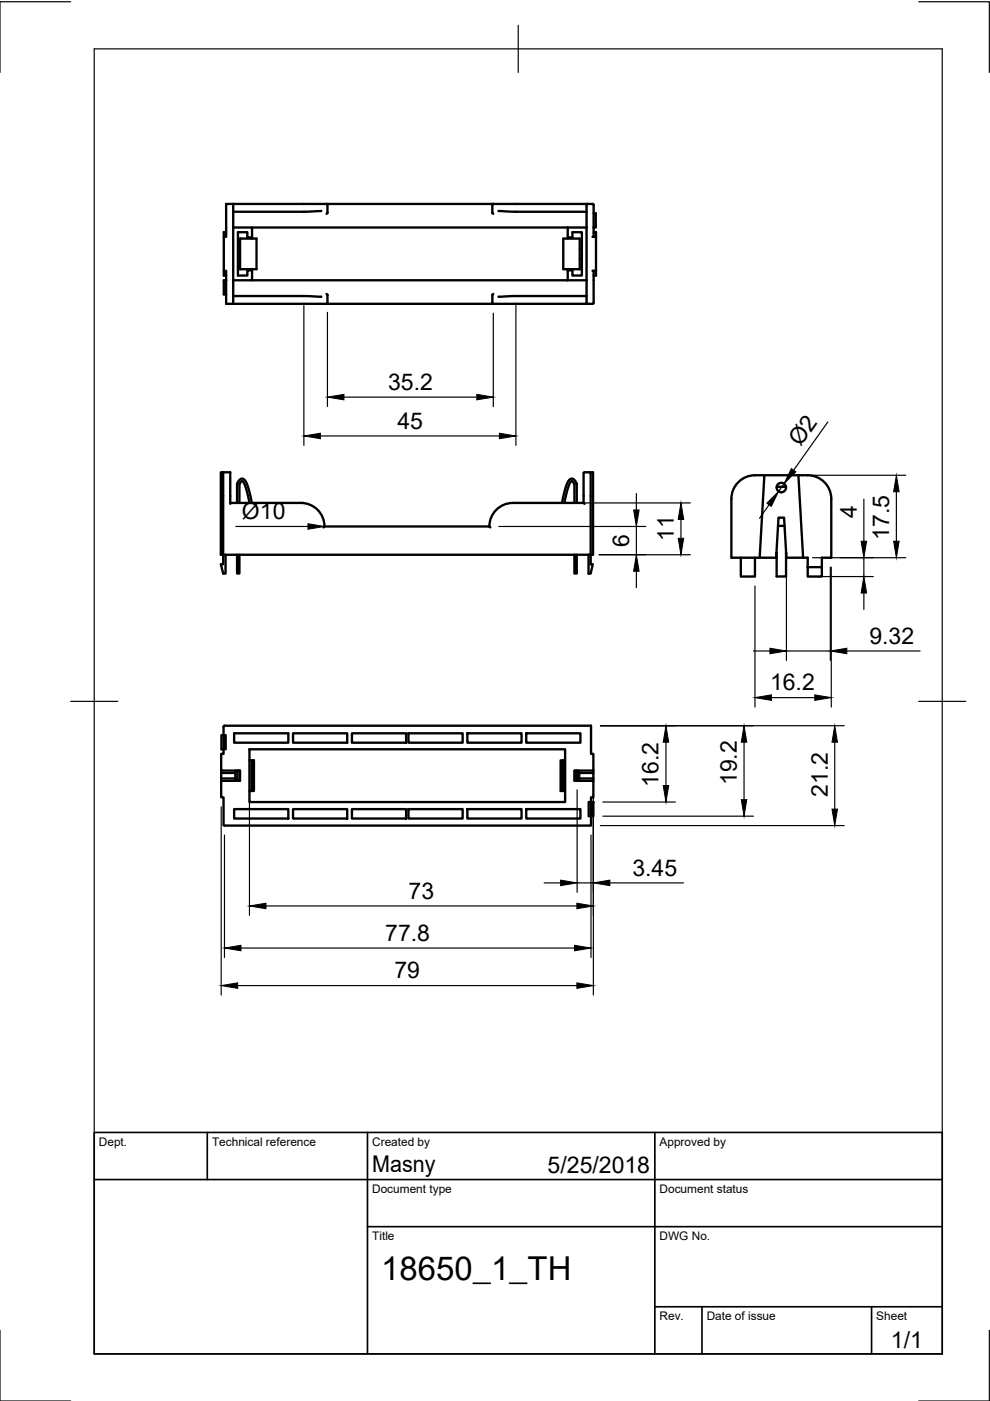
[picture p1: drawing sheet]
<svg xmlns="http://www.w3.org/2000/svg" width="210mm" height="297mm" viewBox="0 0 210 297" stroke-linecap="round" stroke-linejoin="round" font-family="sans-serif">
<!-- layer: Visible -->
<g fill="none" stroke="#000" stroke-width=".5">
<path d="M47.5 50.2v7.2M47.9 59.4v5h21.3M47.9 58.4h-.4v-1h.4v2M47.9 59.4h-.4v3h.4M49.4 59.4v5M49.4 43.2v5M49.4 48.2h4v2.1M49.4 48.2v11.2M50.4 54.9h.5M50.4 52.8h.5M50.9 50.6h3.5v6.5h-3.5zM53.4 57.3v2.1h-4"/>
<path d="M53.4 50.3h-1v-1.1h-2v9.2h2v-1.1h1M53.4 59.4h71M53.4 48.2h71M53.4 50.3v.3M53.4 57.1v.2M68.1 44.7l-3.5 .2h-15.2M69.2 43.2h-21.3v7h-.4v-1h.4M69.2 43.2h35.4M69.2 43.2l.2 .2v1.7l-.2 .2M104.6 43.2h21.1l.2 .2v4.8M104.6 43.2l-.2 .2v1.7l.2 .2M105.7 44.7h.1"/>
<path d="M105.7 44.7l3.6 .2h15.1M119.4 50.6h3.5v6.5h-3.5zM120.4 50.6v-.3h1v-1.1h2v9.2h-2v-1.1h-1M120.4 48.2v2.1M120.4 57.1v2.3M122.9 54.9h.5M122.9 52.8h.5M124.4 59.4v4.8l.2 .2M124.4 48.2v11.2M124.6 43.2l-.2 .2v4.8M125.9 48.2v2h-.2h.7v7.2h-.7h.2l-.1 7h-21.2M125.9 45.2h.4v3h-.4"/>
<path d="M125.9 49.2h.5v1M126.4 57.4v1h-.5M49.4 62.8h15.2l3.5 .1M69.2 62.3l.2 .3v1.6l-.2 .2M69.2 64.4h35.4M104.6 62.3l-.2 .3v1.6l.2 .2M105.7 62.9h.1M124.4 62.8h-15.1l-3.6 .1M47.3 100.1h1.5v6.7M47.3 100.1v19.5h-.5l.5 2h.5v-4M47.3 100.1h-.5v17.5h78.9v-17.5h-1.8l-.2 .2v6.3M48.8 106.6h15a5 5 0 0 1 5 5"/>
<path d="M50.3 106.6v-4l.5-.8 .5-.3 .6 .2 .5 .9 1 4M50.3 117.6v4h.5v-4M50.8 106.6v-3.9l.5-.7 .4 .3 .4 1 .8 3.3M68.8 111.6l-.2 .2M68.8 111.6h35M103.8 111.6l.2 .2M119.1 106.6l1.1-3.9 .5-.9 .5-.3 .5 .2 .6 .9v4M119.7 106.6l.8-3.3 .4-1 .3-.3 .6 .7v3.9M121.8 117.6v4h.5v-4M123.7 106.6l.2 .2M123.7 106.6h-14.9a5 5 0 0 0-5 5M125 100.1l.2 .2v19.3h.5l-.5 2h-.4v-4"/>
<path d="M157.1 118.2v4h3v-4M162.1 100.8l-1 17.4M164.6 118.2l.5-8.4h1.1l.5 8.4M164.7 117.2v5h2v-5M164.7 103.2h1.9M165 111.5h1.3M166.7 118.2h4.6v2M169.3 100.8h-7.2a6.7 6.7 0 0 0-5.3 1.1 5 5 0 0 0-1.7 3.9v12.4h9.6M169.3 100.8a6.6 6.6 0 0 1 5.2 1.1 5 5 0 0 1 1.8 3.9v12.4h-2v2M169.3 100.8l1 17.4M171.3 120.2h3v2h-3zM47.5 153.9h77.8v5.9h.5v3.6h-4v2.2h4v3.4h-.5v1h-.5v3h.5v2h-77.7l-.2-.2v-5.8h-.5v-3.4h4v-2.2h-4v-3.6h.5v-3.9h.4v3h-.9v-3h.5z"/>
<path d="M49.6 155.5h11.5v2h-11.5zM52.9 158.9h66.9v11.1h-66.9zM62.1 155.5h11.5v2h-11.5zM74.6 155.5h11.5v2h-11.5zM86.6 155.5h11.5v2h-11.5zM99.1 155.5h11.5v2h-11.5zM111.6 155.5h11.5v2h-11.5zM46.9 165.1h3v.4h1M46.9 163.4v2.2M46.9 163.9h3M49.6 171.5h11.5v2h-11.5zM50.3 163.5h.5v2"/>
<path d="M50.3 165.5h.5M50.3 163.4v2.1M50.8 163.4v.1M50.9 163.4h-1v1.7M52.9 161.2h.4M52.9 167.7h.4M53.3 161.2h.5v6.5h-.5zM62.1 171.5h11.5v2h-11.5zM74.6 171.5h11.5v2h-11.5zM86.6 171.5h11.5v2h-11.5zM99.1 171.5h11.5v2h-11.5zM111.6 171.5h11.5v2h-11.5z"/>
<path d="M118.9 161.2h.5v6.5h-.5zM119.4 167.7h.4M119.4 161.2h.4M121.8 163.4h1v.5h3v1.2M121.9 163.5v2h.5M121.9 163.4l.5 .1M121.9 165.5h.1M122.4 163.4v2.1M122.8 163.9v1.6h-1M122.8 165.1h3v.5M125.3 170h.5v3h-.5zM125.8 163.4v.5"/>
<circle cx="165.7" cy="103.4" r="1"/>
</g>
<!-- layer: Border -->
<path d="M15 .4h-15v15M20 10.4h179.8v276.7h-179.8zM109.9 5.4v10M194.8 .4h15v15M15 148.7h10M194.8 148.7h10M0 282.1v14.9h15M209.8 282.1v14.9h-15" fill="none" stroke="#000" stroke-width=".25"/>
<!-- layer: TitleBlock -->
<path d="M20 240.1h179.8v47h-179.8zM20 250.1h179.8M44 240.1v10M77.9 240.1v47M138.8 240.1v47M77.9 260.1h121.9M138.8 277.1h61M148.8 277.1v10M184.8 277.1v10" fill="none" stroke="#000" stroke-width=".35"/>
<!-- layer: Dimensions -->
<g fill="none" stroke="#000" stroke-width=".25">
<path d="M64.4 64.8v29.6M69.4 66.2v20M104.6 66.4v19.8M109.4 64.8v29.6M67.9 92.4h38M72.9 84.2h28.2M175.5 89.5l-7.2 10.2M50 111.6h15.3M105.8 111.6h31.1M110.7 106.6h35.7M127 117.6h19.4M134.9 104.6v3.5"/>
<path d="M134.9 111.6v6M144.4 110.1v4M163.1 107l-2.1 2.9M166.2 102.5l-1.1 1.7M171.3 100.8h20.8M172.3 118.2h19.8M183.2 105.8v8.9M183.2 118.2v4M190.1 104.3v10.4M134.9 121.1v3.5M159.7 138h3.5M160.1 124.2v25.7"/>
<path d="M166.7 120.2v19.8M166.7 138h9.4M173.3 122.2h11.9M176.1 120.2v19.8M176.2 120.2v29.7M179.5 138h15.6M183.2 125.7v3.5M127.3 153.9h51.7M141.2 157.4v9.2M157.8 157.4v12.1M163.6 147.9h9.2M177 157.4v14.1"/>
<path d="M46.9 171v40M47.6 177v26M52.9 169.7v24.4M122.4 167.5v21.7M125.3 177v26M125.8 167.5v43.5M127.3 175h51.7M127.8 170h15.4M127.8 173h32M56.4 192.1h65.9M115.4 187.2h3.5M122.4 187.2h3.4"/>
<path d="M129.3 187.2h15.6M50.4 209h71.9M51.1 201h70.7"/>
</g>
<g fill="#000" stroke="#000" stroke-width=".21">
<path d="M64.4 92.4l3.5-.5v1.1zM69.4 84.2l3.5-.6v1.2zM101.1 83.6l3.5 .6-3.5 .6zM105.9 91.9l3.5 .5-3.5 .6zM167.8 99.4l.9 .6-2.5 2.5zM65.3 111l3.5 .6-3.5 .6zM134.3 108.1h1.2l-.6 3.5zM144.4 106.6l.6 3.5h-1.2zM143.8 114.1h1.2l-.6 3.5zM165.1 104.2l-1.6 3.2-.9-.7zM182.6 114.7h1.1l-.5 3.5zM190.1 100.8l.5 3.5h-1.1z"/>
<path d="M189.5 114.7h1.1l-.5 3.5zM134.9 117.6l.6 3.5h-1.2zM163.2 137.4l3.5 .6-3.5 .6zM176.1 138l3.4-.6v1.2zM183.2 122.2l.5 3.5h-1.1zM141.2 153.9l.6 3.5h-1.2zM157.8 153.9l.5 3.5h-1.1zM160.1 147.9l3.5-.6v1.2zM172.8 147.3l3.4 .6-3.4 .6zM177 153.9l.6 3.5h-1.2zM140.6 166.6h1.2l-.6 3.4zM157.2 169.5h1.1l-.5 3.5z"/>
<path d="M176.4 171.5h1.2l-.6 3.5zM52.9 192.1l3.5-.6v1.2zM118.9 186.6l3.5 .6-3.5 .6zM122.3 191.5l3.5 .6-3.5 .6zM125.8 187.2l3.5-.6v1.2zM46.9 209l3.5-.6v1.1zM47.6 201l3.5-.6v1.2zM121.8 200.4l3.5 .6-3.5 .6zM122.3 208.4l3.5 .6-3.5 .5z"/>
</g>
<text font-size="7" x="80.8" y="271.3">18650_1_TH</text>
<g font-size="4.9">
<text x="82.3" y="82.6">35.2</text>
<text x="84.3" y="90.9">45</text>
<text x="169.7" y="94.8" transform="rotate(-55 169.7 94.8)">Ø2</text>
<text x="51.3" y="110">Ø10</text>
<text x="181.7" y="109.8" transform="rotate(-90 181.7 109.8)">4</text>
<text x="133.4" y="116" transform="rotate(-90 133.4 116)">6</text>
<text x="142.9" y="114.7" transform="rotate(-90 142.9 114.7)">11</text>
<text x="188.5" y="114.4" transform="rotate(-90 188.5 114.4)">17.5</text>
<text x="184.3" y="136.5">9.32</text>
<text x="163.3" y="146.4">16.2</text>
<text x="139.6" y="166.8" transform="rotate(-90 139.6 166.8)">16.2</text>
<text x="156.2" y="166.5" transform="rotate(-90 156.2 166.5)">19.2</text>
<text x="175.5" y="169" transform="rotate(-90 175.5 169)">21.2</text>
<text x="134.1" y="185.6">3.45</text>
<text x="86.6" y="190.5">73</text>
<text x="81.7" y="199.4">77.8</text>
<text x="83.6" y="207.4">79</text>
<text x="78.9" y="248.4">Masny</text>
<text x="116.1" y="248.6">5/25/2018</text>
<text x="188.9" y="285.7">1/1</text>
</g>
<g font-size="2.5">
<text x="21" y="242.9">Dept.</text>
<text x="44.9" y="242.9">Technical reference</text>
<text x="78.9" y="242.9">Created by</text>
<text x="139.8" y="242.9">Approved by</text>
<text x="78.9" y="252.9">Document type</text>
<text x="139.8" y="252.9">Document status</text>
<text x="78.9" y="262.9">Title</text>
<text x="139.8" y="262.9">DWG No.</text>
<text x="139.8" y="279.9">Rev.</text>
<text x="149.8" y="279.9">Date of issue</text>
<text x="185.8" y="279.9">Sheet</text>
</g>
</svg>
